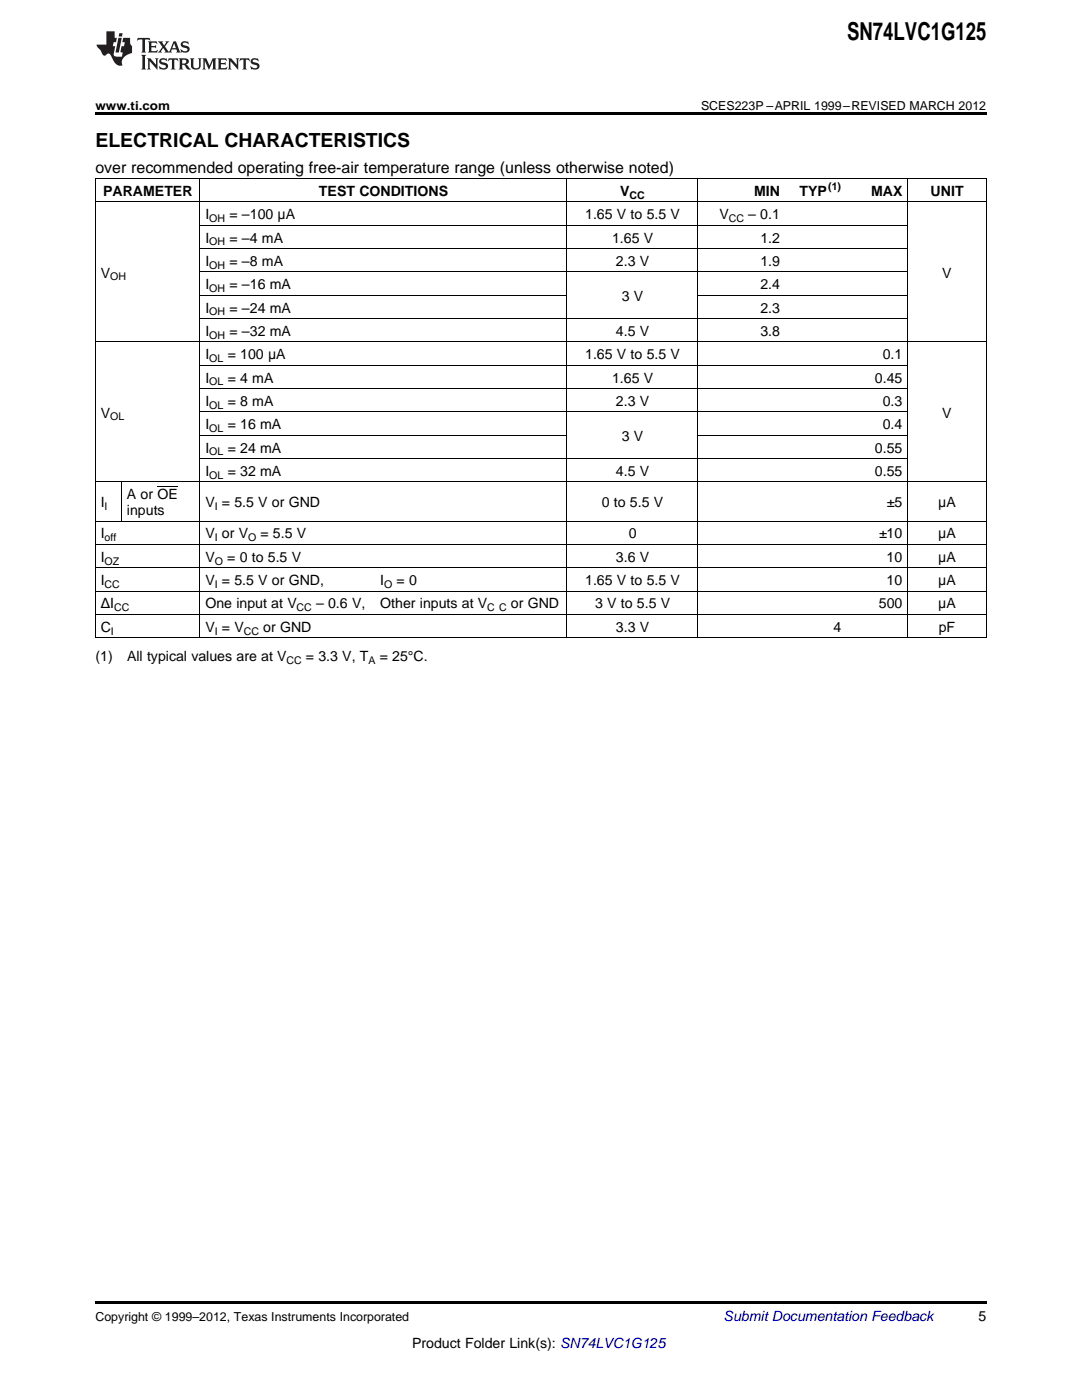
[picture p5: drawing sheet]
<svg xmlns="http://www.w3.org/2000/svg" width="216mm" height="279mm" viewBox="0 0 216 279" stroke-linecap="round" stroke-linejoin="round" font-family="sans-serif">
<g fill="#231f20">
<path d="M27.5 7.6l-.1 .5 .4-.2h.6v.1v2.1l-.2 .4h1l-.3-.4v-2.1l.1-.1h.5l.5 .2-.2-.5zM29.5 8.3l.2 .3v1.5l-.2 .4h1.8l.2-.6a1.04 1.04 0 0 1-1.3 .2v-.7h.6l.3 .2v-.6l-.3 .2h-.6v-.6l.8-.1 .4 .3-.2-.5zM31.5 8.3l.9 1.1-.9 1.1h.8l-.2-.2 .5-.7 .4 .7-.2 .2h1.5l-.1-.2 .1-.4h.9l.1 .4-.2 .2h1l-.3-.3-.7-1.9h-.5l-.9 2-.8-1 .9-1h-.8l.1 .3-.3 .5-.4-.6 .2-.2zM34.7 8.6l.4 1h-.7zM36.3 8.4a.63 .63 0 0 0-.2 .7 .63 .63 0 0 0 .6 .4l.6 .2 .1 .2a.75 .75 0 0 1-.7 .4 .75 .75 0 0 1-.6-.5l.1 .7 .1-.1a1.11 1.11 0 0 0 1.5-.6 1.13 1.13 0 0 0-1.2-.8l-.1-.4a1.04 1.04 0 0 1 1.2 .2l-.2-.5-.1 .1-.5-.2zM28.2 10.9l.2 .4v2.2l-.2 .4h1l-.3-.4v-2.2l.3-.4zM29.3 11.6l.3 .4v1.5l-.3 .4h.8l-.2-.4v-1.3l1.5 1.7v-1.9l.2-.4h-.7l.2 .4v.9l-1.1-1.3zM32 11.8a.62 .62 0 0 0-.2 .7 .62 .62 0 0 0 .6 .4l.6 .1 .1 .3a.76 .76 0 0 1-.7 .3 .76 .76 0 0 1-.6-.4l.1 .7 .1-.1a1.11 1.11 0 0 0 1.5-.6 1.13 1.13 0 0 0-1.2-.8l-.1-.4a1.04 1.04 0 0 1 1.2 .2l-.2-.6-.1 .1-.5-.1zM33.7 11.6l-.2 .6a.61 .61 0 0 1 .8-.3v1.6l-.2 .4h.9l-.2-.4v-1.6a.63 .63 0 0 1 .8 .3l-.2-.6zM35.6 11.6l.3 .4v1.5l-.3 .4h1l-.2-.2v-.8l.5 .2a.76 .76 0 0 0 1.2 .7l-1-1a.58 .58 0 0 0 .6-.5 .58 .58 0 0 0-.5-.6zM36.4 11.9h.1a.45 .45 0 0 1 .5 .1 .45 .45 0 0 1 .1 .5l-.7 .2zM37.9 11.6l.2 .2a2.17 2.17 0 0 0 .3 1.9 .99 .99 0 0 0 1.6-.6v-1.1l.2-.4h-.7l.2 .2a1.92 1.92 0 0 1-.2 1.8 .6 .6 0 0 1-.9-.5v-1.1l.2-.4zM40.4 11.6l.2 .4v1.5l-.2 .4h.7l-.2-.4v-1.4l.8 1.8 .8-1.8v1.4l-.2 .4h.9l-.2-.4v-1.5l.2-.4h-.8l-.6 1.5-.6-1.5zM43.4 11.6l.2 .4v1.5l-.2 .4h1.8l.2-.6a1.04 1.04 0 0 1-1.3 .1v-.6h.5l.4 .2v-.6l-.4 .2h-.5v-.7h.8l.3 .3-.1-.6zM45.5 11.6l.2 .4v1.5l-.2 .4h.7l-.2-.4v-1.3l1.5 1.7v-1.9l.2-.4h-.7l.2 .4v.9l-1.1-1.3zM47.9 11.6l-.1 .6a.61 .61 0 0 1 .8-.3v1.6l-.3 .4h1l-.3-.4 .1-1.6a.63 .63 0 0 1 .7 .3l-.1-.6zM50.2 11.8a.62 .62 0 0 0-.2 .7 .62 .62 0 0 0 .6 .4l.6 .1 .2 .3a.76 .76 0 0 1-.8 .3 .76 .76 0 0 1-.6-.4l.1 .7 .2-.1a1.11 1.11 0 0 0 1.5-.6 1.13 1.13 0 0 0-1.3-.8l-.1-.4a1.04 1.04 0 0 1 1.2 .2l-.1-.6-.2 .1-.5-.1z"/>
<path d="M21.2 6.3v2.6h-1.9l.1 .4 .7 .9a.91 .91 0 0 0 1 .8 .56 .56 0 0 1 .5-.3 .56 .56 0 0 1 .5 .3l.4 .8a1.53 1.53 0 0 0 1.9 1.2 1.54 1.54 0 0 1 1-2.1l.9-.3v-1.4a1.52 1.52 0 0 1-.3-1.6h-1.4l-.2 .8h.5l-.2 .8h-.4l-.2 1v.2l.4 .1-.2 .8a1.93 1.93 0 0 1-1.6-.3l.3-1.8h-.5l.2-.8h.4l.2-.8h-.4v-1.3zM23.6 7.6l-.6 2.9h.7l.6-2.9zM23.8 6.6l-.1 .7h.6l.2-.7z"/>
</g>
<path d="M19 22.5h177.8v.5h-177.8zM19 259.7h177.8v.5h-177.8z" fill="#000"/>
<g fill="none" stroke="#000" stroke-width=".2">
<path d="M19 35.6h177.8M19.1 35.7v91.7M39.9 35.7v91.7M113.1 35.7v91.7M139.3 35.7v91.7M181.1 35.7v91.7M196.8 35.7v91.7M19 40.3h177.8M39.9 58.9h73.2M39.9 54.3h141.2M39.9 49.6h141.2M39.9 45h141.2"/>
<path d="M139.3 58.9h41.8M19 68.2h177.8M39.9 77.6h141.2M39.9 72.9h141.2M39.9 63.6h141.2M19 96.2h177.8M24.2 96.2v7.9M31.4 97.1h4.1M39.9 91.5h141.2M39.9 86.9h73.2M39.9 82.2h141.2M139.3 86.9h41.8"/>
<path d="M19 118h177.8M19 113.3h177.8M19 108.7h177.8M19 104h177.8M19 127.3h177.8M19 122.6h177.8"/>
</g>
<text font-size="4.9" x="169.1" y="7.9">SN74LVC1G125</text>
<text font-size="3.9" x="19" y="29.3">ELECTRICAL CHARACTERISTICS</text>
<text font-size="3.2" x="19" y="34.4">over recommended operating free-air temperature range (unless otherwise noted)</text>
<g font-size="2.8">
<text x="20.6" y="39.1">PARAMETER</text>
<text x="63.6" y="39.1">TEST CONDITIONS</text>
<text x="123.8" y="39.1">V</text>
<text x="150.5" y="39.1">MIN</text>
<text x="159.5" y="39.1">TYP</text>
<text x="173.8" y="39.1">MAX</text>
<text x="185.7" y="39.1">UNIT</text>
<text x="41" y="43.7">I</text>
<text x="45.8" y="43.7">= –100 μA</text>
<text x="116.8" y="43.7">1.65 V to 5.5 V</text>
<text x="143.5" y="43.7">V</text>
<text x="149.3" y="43.7">– 0.1</text>
<text x="41" y="48.4">I</text>
<text x="41" y="53.1">I</text>
<text x="45.8" y="48.4">= –4 mA</text>
<text x="45.8" y="53.1">= –8 mA</text>
<text x="122.1" y="48.4">1.65 V</text>
<text x="122.9" y="53.1">2.3 V</text>
<text x="151.7" y="48.4">1.2</text>
<text x="151.7" y="53.1">1.9</text>
<text x="20.1" y="55.4">V</text>
<text x="41" y="57.7">I</text>
<text x="45.8" y="57.7">= –16 mA</text>
<text x="151.7" y="57.7">2.4</text>
<text x="188" y="55.4">V</text>
<text x="41" y="62.4">I</text>
<text x="45.8" y="62.4">= –24 mA</text>
<text x="124.1" y="60">3 V</text>
<text x="151.7" y="62.4">2.3</text>
<text x="41" y="67">I</text>
<text x="41" y="71.7">I</text>
<text x="45.4" y="71.7">= 100 μA</text>
<text x="45.8" y="67">= –32 mA</text>
<text x="116.8" y="71.7">1.65 V to 5.5 V</text>
<text x="122.9" y="67">4.5 V</text>
<text x="151.7" y="67">3.8</text>
<text x="176.1" y="71.7">0.1</text>
<text x="41" y="76.3">I</text>
<text x="45.4" y="76.3">= 4 mA</text>
<text x="122.1" y="76.3">1.65 V</text>
<text x="174.6" y="76.3">0.45</text>
<text x="20.1" y="83.3">V</text>
<text x="41" y="81">I</text>
<text x="45.4" y="81">= 8 mA</text>
<text x="122.9" y="81">2.3 V</text>
<text x="176.1" y="81">0.3</text>
<text x="188" y="83.3">V</text>
<text x="41" y="85.7">I</text>
<text x="45.4" y="85.7">= 16 mA</text>
<text x="124.1" y="88">3 V</text>
<text x="176.1" y="85.7">0.4</text>
<text x="41" y="90.3">I</text>
<text x="41" y="95">I</text>
<text x="45.4" y="90.3">= 24 mA</text>
<text x="45.4" y="95">= 32 mA</text>
<text x="122.9" y="95">4.5 V</text>
<text x="174.6" y="90.3">0.55</text>
<text x="174.6" y="95">0.55</text>
<text x="20.1" y="101.2">I</text>
<text x="25.3" y="99.6">A or OE</text>
<text x="41" y="101.2">V = 5.5 V or GND</text>
<text x="120.1" y="101.2">0 to 5.5 V</text>
<text x="177" y="101.2">±5</text>
<text x="187.2" y="101.2">μA</text>
<text x="20.1" y="107.5">I</text>
<text x="25.3" y="102.8">inputs</text>
<text x="41" y="107.5">V or V</text>
<text x="52" y="107.5">= 5.5 V</text>
<text x="125.4" y="107.5">0</text>
<text x="175.4" y="107.5">±10</text>
<text x="187.2" y="107.5">μA</text>
<text x="20.1" y="112.1">I</text>
<text x="41" y="112.1">V</text>
<text x="45.3" y="112.1">= 0 to 5.5 V</text>
<text x="122.9" y="112.1">3.6 V</text>
<text x="176.9" y="112.1">10</text>
<text x="187.2" y="112.1">μA</text>
<text x="20.1" y="116.8">I</text>
<text x="41" y="116.8">V = 5.5 V or GND,</text>
<text x="75.9" y="116.8">I</text>
<text x="79.1" y="116.8">= 0</text>
<text x="116.8" y="116.8">1.65 V to 5.5 V</text>
<text x="176.9" y="116.8">10</text>
<text x="187.2" y="116.8">μA</text>
<text x="20.1" y="121.4">ΔI</text>
<text x="41" y="121.4">One input at V</text>
<text x="63.1" y="121.4">– 0.6 V,</text>
<text x="75.9" y="121.4">Other inputs at V</text>
<text x="102" y="121.4">or GND</text>
<text x="118.7" y="121.4">3 V to 5.5 V</text>
<text x="175.4" y="121.4">500</text>
<text x="187.2" y="121.4">μA</text>
<text x="19" y="131.9">(1)</text>
<text x="20.1" y="126.1">C</text>
<text x="25.4" y="131.9">All typical values are at V</text>
<text x="41" y="126.1">V = V</text>
<text x="52.5" y="126.1">or GND</text>
<text x="61" y="131.9">= 3.3 V, T</text>
<text x="75.8" y="131.9">= 25°C.</text>
<text x="122.9" y="126.1">3.3 V</text>
<text x="166.3" y="126.1">4</text>
<text x="187.3" y="126.1">pF</text>
<text x="195.3" y="263.6">5</text>
<text x="82.2" y="269">Product Folder Link(s): SN74LVC1G125</text>
</g>
<text font-size="2.8" fill="#0000c8" x="144.4" y="263.6">Submit Documentation Feedback</text>
<g font-size="2.5">
<text x="19" y="21.9">www.ti.com</text>
<text x="139.9" y="21.9">SCES223P –APRIL 1999–REVISED MARCH 2012</text>
<text x="19" y="263.6">Copyright © 1999–2012, Texas Instruments Incorporated</text>
</g>
<g font-size="2.1">
<text x="125.6" y="39.7">CC</text>
<text x="165.3" y="38">(1)</text>
<text x="41.8" y="44.3">OH</text>
<text x="145.4" y="44.3">CC</text>
<text x="41.8" y="49">OH</text>
<text x="41.8" y="53.6">OH</text>
<text x="22" y="56">OH</text>
<text x="41.8" y="58.3">OH</text>
<text x="41.8" y="62.9">OH</text>
<text x="41.8" y="67.6">OH</text>
<text x="41.8" y="72.2">OL</text>
<text x="41.8" y="76.9">OL</text>
<text x="22" y="83.9">OL</text>
<text x="41.8" y="81.6">OL</text>
<text x="41.8" y="86.2">OL</text>
<text x="41.8" y="90.9">OL</text>
<text x="41.8" y="95.5">OL</text>
<text x="20.9" y="101.8">I</text>
<text x="42.9" y="101.8">I</text>
<text x="20.9" y="108">off</text>
<text x="20.9" y="112.7">OZ</text>
<text x="42.9" y="108">I</text>
<text x="42.9" y="112.7">O</text>
<text x="49.5" y="108">O</text>
<text x="20.9" y="117.3">CC</text>
<text x="42.9" y="117.3">I</text>
<text x="76.7" y="117.3">O</text>
<text x="22.8" y="122">CC</text>
<text x="59.2" y="122">CC</text>
<text x="97.2" y="122">C C</text>
<text x="22.1" y="126.6">I</text>
<text x="42.9" y="126.6">I</text>
<text x="48.6" y="126.6">CC</text>
<text x="57.2" y="132.5">CC</text>
<text x="73.5" y="132.5">A</text>
</g>
</svg>
